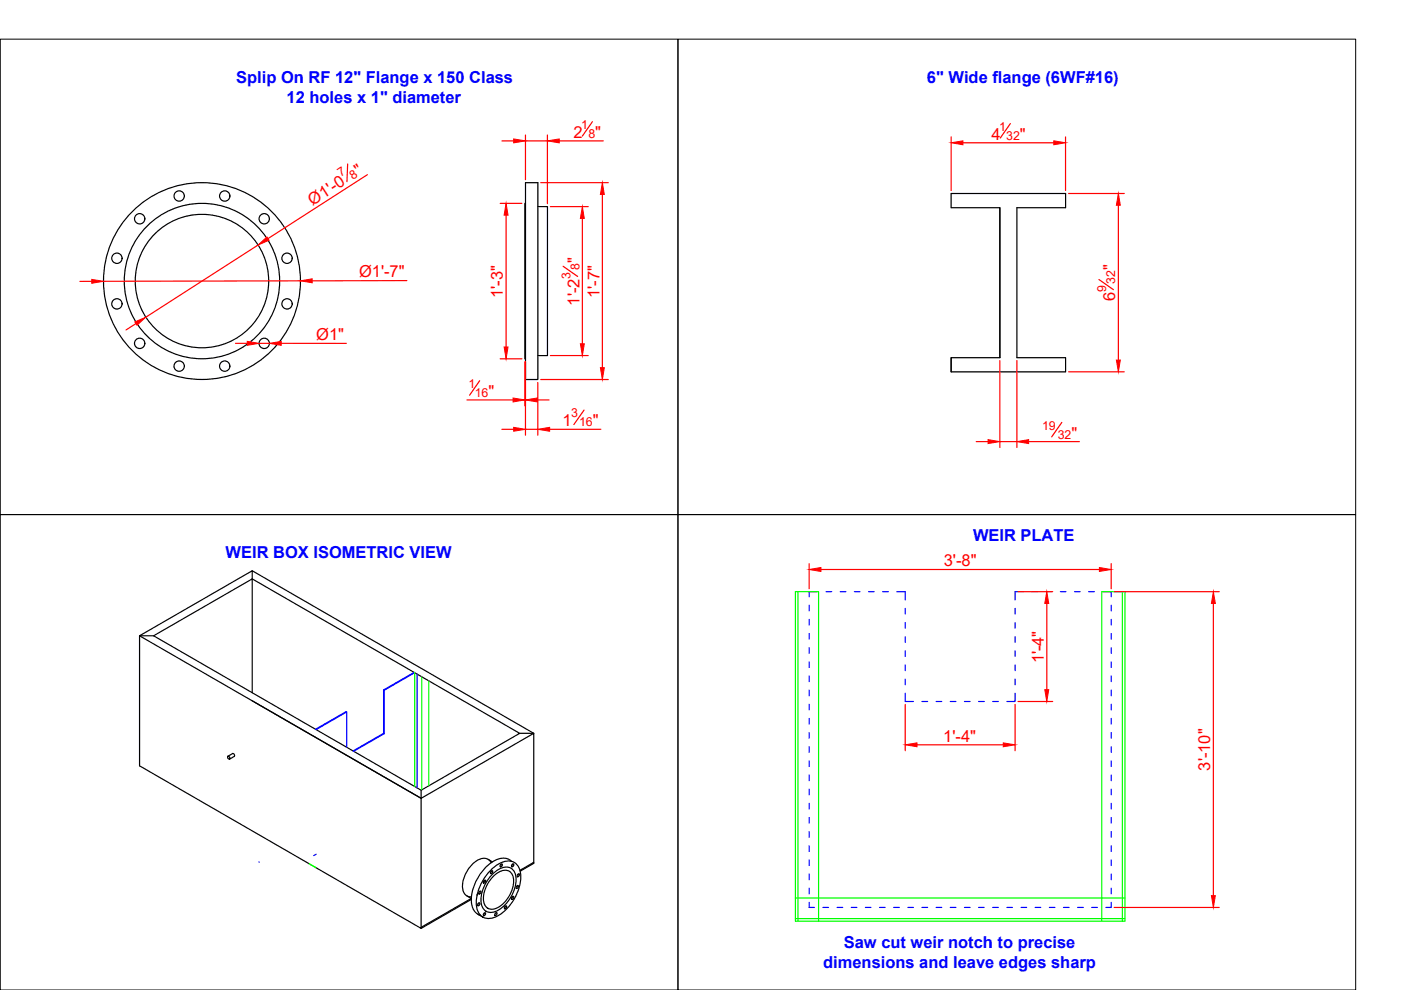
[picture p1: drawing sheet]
<svg xmlns="http://www.w3.org/2000/svg" width="297mm" height="210mm" viewBox="0 0 297 210" stroke-linecap="round" stroke-linejoin="round" font-family="sans-serif">
<!-- layer: Muffler -->
<g fill="none" stroke="#000" stroke-width=".25">
<path d="M111.4 38.7h2.6v41.8h-2.6zM111.4 43.1h-.1v33h.1M114 43.8h2.1v31.6h-2.1M212 44v31.8M201.7 75.8v3M212 75.8v-31.8h-10.3v-3h24.2v3h-10.3v31.8h10.3v3h-24.2M212 75.8h-10.3v3M29.6 134.8h3l20.9-12.1 56.7 32.8-20.9 12v1.8zM32.6 134.8l56.7 32.7M53.5 121l59.7 34.5h-3M53.5 146.9v-25.9l-23.9 13.8v27.6l59.7 34.4v-27.5l23.9-13.8v27.6l-2.9 1.6M48.3 160.3l.4 .2v.4l-.4-.2z"/>
<path d="M48.3 160.3l1-.5 .4 .2v.4l-1 .6M99 190l.9 .5-10.6 6.1M99.9 190.7l-10.6 6.1M101.2 189.7v.1M101.3 193.8l1.1 .6M101.4 191.5l.2-.1a.31 .31 0 0 1 .1 .4 .31 .31 0 0 1-.4 .1zM101.7 189l.1-.1a.31 .31 0 0 1 .1 .4 .31 .31 0 0 1-.4 .2zM102.6 193.6l.2-.1a.31 .31 0 0 1 .1 .4 .31 .31 0 0 1-.4 .1zM102.6 186.7l.2-.1a.31 .31 0 0 1 .1 .4 .31 .31 0 0 1-.4 .1zM103.5 182.2l.9 .5M104.1 182.9a1.84 1.84 0 0 0-2.7-.6 6.7 6.7 0 0 0-3.3 6.4 1.7 1.7 0 0 0 1.8 1.5M104.1 185.6a4.2 4.2 0 0 1 3.7-1.7 2.53 2.53 0 0 1 1.6 3 7.8 7.8 0 0 1-4.7 6.5 2.1 2.1 0 0 1-2.7-2.2 7.9 7.9 0 0 1 2.1-5.6z"/>
<path d="M104.2 184.7l.1-.1a.31 .31 0 0 1 .1 .4 .31 .31 0 0 1-.4 .1zM104.3 184.3a4.9 4.9 0 0 1 4.2-1.7 3 3 0 0 1 1.9 3.3 10.2 10.2 0 0 1-5.4 8.6 2.66 2.66 0 0 1-4-2.3 9.9 9.9 0 0 1 3.3-7.9zM104.5 185.9a3.1 3.1 0 0 1 3.5-1.2 3.1 3.1 0 0 1 .7 3.6 6.1 6.1 0 0 1-4.2 4.5 1.91 1.91 0 0 1-2-2.3 7.1 7.1 0 0 1 2-4.6zM105.1 193.6l.1-.1a.31 .31 0 0 1 .1 .4 .31 .31 0 0 1-.4 .1zM106.2 183.2h.1a.31 .31 0 0 1 .1 .4 .31 .31 0 0 1-.4 .1zM107.1 192.1h.1a.31 .31 0 0 1 .2 .4 .31 .31 0 0 1-.5 .1zM108.5 182.6a3.1 3.1 0 0 0-4.1 .2 10.1 10.1 0 0 0-4.4 9.1 2.68 2.68 0 0 0 1.9 2.2M108.6 190.1h.2a.31 .31 0 0 1 .1 .4 .31 .31 0 0 1-.5 .1zM108.6 183.2h.2a.31 .31 0 0 1 .1 .4 .31 .31 0 0 1-.5 .1zM109.6 187.8l.1-.1a.31 .31 0 0 1 .1 .5 .31 .31 0 0 1-.4 .1zM109.8 185.3h.2a.31 .31 0 0 1 .1 .4 .31 .31 0 0 1-.5 .1zM113 182.9l.2 .2"/>
<path d="M113.2 182.8l-2.9 1.7"/>
<circle cx="24.8" cy="54.8" r="1.1"/>
<circle cx="29.6" cy="46.4" r="1.1"/>
<circle cx="38" cy="41.6" r="1.1"/>
<circle cx="42.8" cy="59.6" r="20.9"/>
<circle cx="47.6" cy="41.6" r="1.1"/>
<circle cx="56" cy="46.4" r="1.1"/>
<circle cx="60.9" cy="54.8" r="1.1"/>
<circle cx="24.8" cy="64.4" r="1.1"/>
<circle cx="29.6" cy="72.8" r="1.1"/>
<circle cx="38" cy="77.6" r="1.1"/>
<circle cx="47.6" cy="77.6" r="1.1"/>
<circle cx="56" cy="72.8" r="1.1"/>
<circle cx="60.9" cy="64.4" r="1.1"/>
</g>
<!-- layer: 0 -->
<g fill="none" stroke="#000" stroke-width=".25">
<circle cx="42.8" cy="59.6" r="16.5"/>
<circle cx="42.8" cy="59.6" r="14.1"/>
</g>
<!-- layer: Muffler -->
<path d="M101.5 191.7h.1M101.7 189.2h.1M102.7 193.8h.1M102.7 186.9h.1M104.2 184.9h.1M105.1 193.8h.1M106.3 183.5h.1M107.2 192.4h.1M108.7 190.4h.1M108.7 183.5h.1M109.7 188.1h.1M109.9 185.6h.1" fill="none" stroke="#000" stroke-width=".21"/>
<path d="M67 154.7l6.5-3.7v7.4M73.5 151l-.1-.1-6.5 3.7M81.3 146.3v9.2l-6.4 3.7M81.3 155.5l.2 .1M81.3 146.3l.2 .1M81.5 146.4v9.2l-6.5 3.7M87.8 142.6l-6.5 3.7M87.9 142.6l-6.4 3.8M88.4 142.9v24.1M54.9 182.7l.1 .1M67 181.1l-.5 .3" fill="none" stroke="#00f" stroke-width=".25"/>
<path d="M169.2 125.4v69.9M238 125.4v69.9M87.9 142.6v24.2M89.4 143.5v24M90.9 144.3v22.3M65.5 183.1l1.5 .9M168.6 194.8h69.9M168.6 190.4h69.9M173.6 195.3v-69.9h-5v69.9h69.9v-69.9h-4.9v69.9" fill="none" stroke="#0f0" stroke-width=".25"/>
<!-- layer: Hard steel plate -->
<g fill="none" stroke="#00f" stroke-width=".25">
<path d="M171.6 128.3v1.2M171.6 131.3v1.2M171.6 134.3v1.2M171.6 137.3v1.2M173.3 125.4h-1.7v1.1M175.1 125.4h1.2M178.1 125.4h1.2M181.1 125.4h1.2M184.1 125.4h1.2M187.1 125.4h1.2M190.1 125.4h1.8v1.8M191.9 129v1.2"/>
<path d="M191.9 132v1.2M191.9 135v1.2M191.9 138v1.2M215.2 129v1.2M215.2 132v1.2M215.2 135v1.2M215.2 138v1.2M217 125.4h-1.8v1.8M218.8 125.4h1.2M221.8 125.4h1.2M224.8 125.4h1.2M227.8 125.4h1.2"/>
<path d="M230.8 125.4h1.2M233.8 125.4h1.8v1.1M235.6 128.3v1.2M235.6 131.3v1.2M235.6 134.3v1.2M235.6 137.3v1.2M171.6 140.3v1.2M171.6 143.3v1.2M171.6 146.3v1.2M171.6 149.3v1.2M171.6 152.3v1.2M171.6 155.3v1.2"/>
<path d="M171.6 158.3v1.2M191.9 147v1.7h1.8M191.9 141v1.2M191.9 144v1.2M195.5 148.7h1.2M198.5 148.7h1.2M201.5 148.7h1.2M204.5 148.7h1.2M207.5 148.7h1.2M210.5 148.7h1.2M215.2 147v1.7h-1.7M215.2 141v1.2"/>
<path d="M215.2 144v1.2M235.6 140.3v1.2M235.6 143.3v1.2M235.6 146.3v1.2M235.6 149.3v1.2M235.6 152.3v1.2M235.6 155.3v1.2M235.6 158.3v1.2M171.6 161.3v1.2M171.6 164.3v1.2M171.6 167.3v1.2M171.6 170.3v1.2"/>
<path d="M171.6 173.3v1.2M171.6 176.3v1.2M171.6 179.3v1.2M235.6 161.3v1.2M235.6 164.3v1.2M235.6 167.3v1.2M235.6 170.3v1.2M235.6 173.3v1.2M235.6 176.3v1.2M235.6 179.3v1.2M171.6 191.3v1.1h1.1M171.6 182.3v1.2"/>
<path d="M171.6 185.3v1.2M171.6 188.3v1.2M174.5 192.4h1.2M177.5 192.4h1.2M180.5 192.4h1.2M183.5 192.4h1.2M186.5 192.4h1.2M189.5 192.4h1.2M192.5 192.4h1.2M195.5 192.4h1.2M198.5 192.4h1.2M201.5 192.4h1.2"/>
<path d="M204.5 192.4h1.2M207.5 192.4h1.2M210.5 192.4h1.2M213.5 192.4h1.2M216.5 192.4h1.2M219.5 192.4h1.2M222.5 192.4h1.2M225.5 192.4h1.2M228.5 192.4h1.2M231.5 192.4h1.2M235.6 191.3v1.1h-1.1M235.6 182.3v1.2"/>
<path d="M235.6 185.3v1.2M235.6 188.3v1.2"/>
</g>
<!-- layer: 0 -->
<path d="M.1 8.3h143.6v100.8h-143.6zM143.7 8.3h143.7v100.8h-143.7zM.1 109.1h143.6v100.8h-143.6zM143.7 109.1h143.7v100.8h-143.7z" fill="none" stroke="#000" stroke-width=".21"/>
<!-- layer: Dimension -->
<g fill="none" stroke="#f00" stroke-width=".25">
<path d="M73.7 34.8l-.1 3.7M77.9 37l-21.1 13.6M106.4 29.9h2.5M111.4 28.6v9.5M111.4 29.9h4.7M114.6 38.7h14.4M116.1 28.6v14.6M118.6 29.9h9.3M125.6 25.8l-2.1 3.1M201.7 29v11.4M204.2 30.3h19.2M214.2 26.2l-2.1 3.1"/>
<path d="M225.9 29v11.4M19.5 59.7h-2.5M54.7 51.9l-23.8 15.4M63.7 59.5l-41.7 .1M86.3 59.5h-20.1M106.1 43.1h4.6M107.3 45.6v28M116.7 43.8h8M119.4 56.5l3.1 2.1M123.5 46.3v26.6M127.7 41.2v36.8M226.6 41h11.8"/>
<path d="M233 59.3l3.1 2.1M237.1 43.5v32.8M28.8 68.6l-2.1 1.4M49.9 72.8h2.5M54.9 72.8h2.2M59.6 72.8h13.8M106.1 76.1h4.6M111.3 76.7v9.4M111.4 76.7v15.6M116.7 75.4h8M212 76.4v18.5M215.6 76.4v18.5"/>
<path d="M226.6 78.8h11.8M99 84.8h9.8M101.7 80.7l-2.1 3.1M106.4 91h2.5M111.3 84.8h.1M111.4 91h2.6M113.9 84.8h2.5M114 81.1v11.2M114.6 80.5h14.4M116.5 91h10.9M123.8 86.9l-2.1 3.1M207 93.6h2.5"/>
<path d="M212 93.6h3.6M218.1 93.6h10.8M225.1 89.6l-2.1 3M171.6 119.5v5.3M235.6 119.5v5.3M174 120.7h59.1M215.8 125.4h7.4M221.9 127.9v18.3M236.2 125.4h22.3M257.3 127.9v62M191.9 149.4v9.8M194.4 157.9h18.3"/>
<path d="M215.2 149.4v9.8M215.8 148.7h7.4M236.2 192.4h22.3"/>
</g>
<g fill="#f00" stroke="#f00" stroke-width=".21">
<path d="M28.6 68.3l2.3-1-1.9 1.7z"/>
<path d="M54.7 51.9l1.9-1.7 .5 .7z"/>
<path d="M19.5 59.2l2.5 .4-2.5 .5z"/>
<path d="M63.7 59.5l2.5-.4v.9z"/>
<path d="M52.4 72.4l2.5 .4-2.5 .4z"/>
<path d="M57.1 72.8l2.5-.4v.8z"/>
<path d="M127.7 38.7l.4 2.5h-.8z"/>
<path d="M127.3 78h.8l-.4 2.5z"/>
<path d="M123.5 43.8l.4 2.5h-.9z"/>
<path d="M123 72.9h.9l-.4 2.5z"/>
<path d="M107.3 43.1l.4 2.5h-.8z"/>
<path d="M106.9 73.6h.8l-.4 2.5z"/>
<path d="M108.9 29.5l2.5 .4-2.5 .4z"/>
<path d="M116.1 29.9l2.5-.4v.8z"/>
<path d="M108.9 90.6l2.5 .4-2.5 .4z"/>
<path d="M114 91l2.5-.4v.8z"/>
<path d="M111.4 84.8l2.5-.4v.8z"/>
<path d="M108.8 84.4l2.5 .4-2.5 .4z"/>
<path d="M201.7 30.3l2.5-.4v.8z"/>
<path d="M223.4 29.9l2.5 .4-2.5 .4z"/>
<path d="M237.1 41l.4 2.5h-.8z"/>
<path d="M236.7 76.3h.8l-.4 2.5z"/>
<path d="M209.5 93.2l2.5 .4-2.5 .4z"/>
<path d="M215.6 93.6l2.5-.4v.8z"/>
<path d="M171.6 120.7l2.4-.4v.9z"/>
<path d="M233.1 120.3l2.5 .4-2.5 .5z"/>
<path d="M191.9 157.9l2.5-.4v.8z"/>
<path d="M212.7 157.5l2.5 .4-2.5 .4z"/>
<path d="M221.9 125.4l.5 2.5h-.9z"/>
<path d="M221.5 146.2h.9l-.5 2.5z"/>
<path d="M257.3 125.4l.4 2.5h-.9z"/>
<path d="M256.8 189.9h.9l-.4 2.5z"/>
</g>
<g font-size="3.5" fill="#00f">
<text x="50.1" y="17.6">Splip On RF 12&quot; Flange x 150 Class</text>
<text x="196.5" y="17.6">6&quot; Wide flange (6WF#16)</text>
<text x="60.8" y="21.7">12 holes x 1&quot; diameter</text>
<text x="47.8" y="118.4">WEIR BOX ISOMETRIC VIEW</text>
<text x="206.3" y="114.6">WEIR PLATE</text>
<text x="178.9" y="201">Saw cut weir notch to precise</text>
<text x="174.5" y="205.2">dimensions and leave edges sharp</text>
</g>
<g font-size="3.5" fill="#f00">
<text x="121.6" y="29.2">2</text>
<text x="126.2" y="29.2">&quot;</text>
<text x="210.2" y="29.6">4</text>
<text x="216.3" y="29.6">&quot;</text>
<text x="76.1" y="37.3" transform="rotate(-32 76.1 37.3)">&quot;</text>
<text x="66.3" y="43.6" transform="rotate(-33 66.3 43.6)">Ø1'-0</text>
<text x="76.1" y="58.8">Ø1'-7&quot;</text>
<text x="122.8" y="55.9" transform="rotate(-90 122.8 55.9)">&quot;</text>
<text x="236.4" y="57.2" transform="rotate(-90 236.4 57.2)">&quot;</text>
<text x="106.6" y="63.2" transform="rotate(-90 106.6 63.2)">1'-3&quot;</text>
<text x="122.8" y="64.8" transform="rotate(-90 122.8 64.8)">1'-2</text>
<text x="127.1" y="63.2" transform="rotate(-90 127.1 63.2)">1'-7&quot;</text>
<text x="236.4" y="63.8" transform="rotate(-90 236.4 63.8)">6</text>
<text x="67.1" y="72.1">Ø1&quot;</text>
<text x="103.6" y="84.2">&quot;</text>
<text x="119.3" y="90.4">1</text>
<text x="125.7" y="90.4">&quot;</text>
<text x="227.2" y="93">&quot;</text>
<text x="200.1" y="120.1">3'-8&quot;</text>
<text x="221.3" y="140.7" transform="rotate(-90 221.3 140.7)">1'-4&quot;</text>
<text x="200" y="157.3">1'-4&quot;</text>
<text x="256.6" y="163.4" transform="rotate(-90 256.6 163.4)">3'-10&quot;</text>
</g>
<g font-size="2.6" fill="#f00">
<text x="123.2" y="27.3">1</text>
<text x="124.7" y="29.2">8</text>
<text x="211.9" y="27.7">1</text>
<text x="213.4" y="29.6">32</text>
<text x="72.2" y="37.5" transform="rotate(-33 72.2 37.5)">7</text>
<text x="74.8" y="38.1" transform="rotate(-33 74.8 38.1)">8</text>
<text x="120.9" y="59.2" transform="rotate(-90 120.9 59.2)">3</text>
<text x="122.8" y="57.3" transform="rotate(-90 122.8 57.3)">8</text>
<text x="234.5" y="62" transform="rotate(-90 234.5 62)">9</text>
<text x="236.4" y="60.1" transform="rotate(-90 236.4 60.1)">32</text>
<text x="99.3" y="82.3">1</text>
<text x="100.7" y="84.2">16</text>
<text x="121.1" y="88.5">3</text>
<text x="122.8" y="90.4">16</text>
<text x="220.9" y="91.1">19</text>
<text x="224.2" y="93">32</text>
</g>
</svg>
